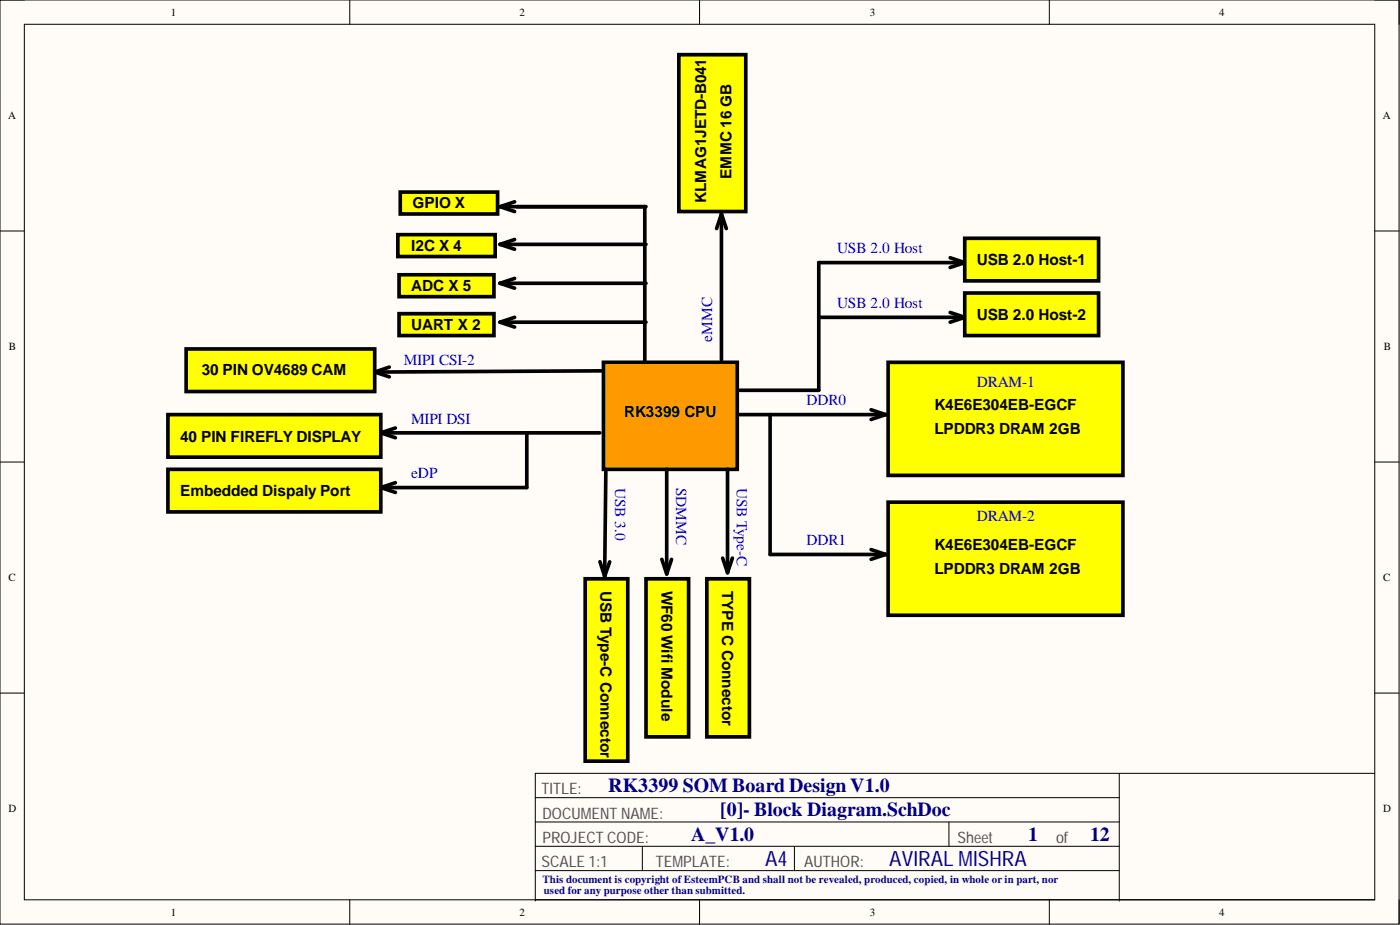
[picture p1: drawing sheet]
<svg xmlns="http://www.w3.org/2000/svg" width="292mm" height="193mm" viewBox="0 0 292 193" stroke-linecap="round" stroke-linejoin="round" font-family="sans-serif">
<path d="M0 0h291.9v192.8h-291.9z" fill-rule="evenodd" fill="#fffcf8"/>
<path d="M0 0h291.9v192.8h-291.9z" fill="none" stroke="#000" stroke-width=".21"/>
<path d="M5.1 5.1h281.7v182.6h-281.7z" fill-rule="evenodd" fill="#fffcf8"/>
<g fill="none" stroke="#000" stroke-width=".21">
<path d="M0 0h5.1M73 0v5.1M146 0v5.1M218.9 0v5.1M286.8 0h5.1v5.1M5.1 5.1h281.7v182.6h-281.7zM0 48.2h5.1M286.8 48.2h5.1M0 96.4h5.1M286.8 96.4h5.1M0 144.6h5.1M286.8 144.6h5.1"/>
<path d="M111.7 176.6h121.8M111.7 166.4h121.8M111.7 171.5h121.8M134 176.6v5M165.8 176.6v5M198 171.5v5.1M233.5 161.3v26.7M286.8 161.3h-175.1v26.7M73 187.7v5.1M111.7 187.7h175.1M111.7 181.6h121.8M146 187.7v5.1"/>
<path d="M218.9 187.7v5.1M291.9 187.7v5.1"/>
</g>
<path d="M38.8 72.8h39.4v8.9h-39.4z" fill-rule="evenodd" fill="#ff0"/>
<path d="M38.8 72.8h39.4v8.9h-39.4z" fill="none" stroke="#000" stroke-width=".76"/>
<path d="M125.9 75.6h27.9v22.3h-27.9z" fill-rule="evenodd" fill="#f90"/>
<path d="M125.9 75.6h27.9v22.3h-27.9zM154.3 86.5h30.5M181.7 85.5l3.1 1M184.8 86.5l-3.1 1" fill="none" stroke="#000" stroke-width=".76"/>
<path d="M185.3 75.6h49v23.6h-49z" fill-rule="evenodd" fill="#ff0"/>
<path d="M185.3 75.6h49v23.6h-49z" fill="none" stroke="#000" stroke-width=".76"/>
<path d="M185.3 104.8h49v23.6h-49z" fill-rule="evenodd" fill="#ff0"/>
<path d="M150.5 44.6v30.5M150.5 44.6l-1 3.1M150.5 44.6l1 3.1M160.7 86.5v29.2h24.1M181.7 114.7l3.1 1M184.8 115.7l-3.1 1M185.3 104.8h49v23.6h-49z" fill="none" stroke="#000" stroke-width=".76"/>
<path d="M141.6 11.4h14v32.7h-14z" fill-rule="evenodd" fill="#ff0"/>
<path d="M141.6 11.4h14v32.7h-14zM151.8 97.9v21.6M150.8 116.4l1 3.1M152.8 116.4l-1 3.1" fill="none" stroke="#000" stroke-width=".76"/>
<path d="M147.5 120.7h8.9v33h-8.9z" fill-rule="evenodd" fill="#ff0"/>
<path d="M170.8 66.2h30.5M198.2 65.2l3.1 1M201.3 66.2l-3.1 1M147.5 120.7h8.9v33h-8.9z" fill="none" stroke="#000" stroke-width=".76"/>
<path d="M201.3 61.1h27.9v8.9h-27.9z" fill-rule="evenodd" fill="#ff0"/>
<path d="M170.8 54.8h30.5M198.2 53.8l3.1 1M201.3 54.8l-3.1 1M201.3 61.1h27.9v8.9h-27.9z" fill="none" stroke="#000" stroke-width=".76"/>
<path d="M201.3 49.7h27.9v8.9h-27.9z" fill-rule="evenodd" fill="#ff0"/>
<path d="M170.8 54.8v26.6h-16.5M201.3 49.7h27.9v8.9h-27.9zM78.2 77.6l3 1M81.2 76.6l-3 1M125.4 77.4l-47.2 .2M79.5 90.3h45.6M79.5 90.3l3 1M82.5 89.3l-3 1" fill="none" stroke="#000" stroke-width=".76"/>
<path d="M35 86.5h44.5v8.9h-44.5z" fill-rule="evenodd" fill="#ff0"/>
<path d="M35 86.5h44.5v8.9h-44.5zM79.5 101.7h30.4M79.5 101.7l3 1M82.5 100.7l-3 1" fill="none" stroke="#000" stroke-width=".76"/>
<path d="M35 97.9h44.5v8.9h-44.5z" fill-rule="evenodd" fill="#ff0"/>
<path d="M35 97.9h44.5v8.9h-44.5zM139.1 97.9v21.8M138.1 116.7l1 3M140.1 116.7l-1 3" fill="none" stroke="#000" stroke-width=".76"/>
<path d="M134.8 120.7h8.9v33h-8.9z" fill-rule="evenodd" fill="#ff0"/>
<path d="M126.4 97.9l-.2 22.3M125.2 117.2l1 3M127.2 117.2l-1 3M134.8 120.7h8.9v33h-8.9z" fill="none" stroke="#000" stroke-width=".76"/>
<path d="M122.1 120.7h8.9v38.1h-8.9z" fill-rule="evenodd" fill="#ff0"/>
<g fill="none" stroke="#000" stroke-width=".76">
<path d="M104.3 43.1h30.5M104.3 43.1l3.1 1M104.3 51h30.5M104.3 51l3.1 1M104.3 59.1h30.5M104.3 59.1l3.1 1M107.4 42.1l-3.1 1M107.4 50l-3.1 1M107.4 58.1l-3.1 1M134.5 43.1v32.5M104.3 67.2h30.5M104.3 67.2l3.1 1"/>
<path d="M107.4 66.2l-3.1 1M122.1 120.7h8.9v38.1h-8.9z"/>
</g>
<path d="M83.5 40.1h20.3v4.5h-20.3z" fill-rule="evenodd" fill="#ff0"/>
<path d="M83.5 40.1h20.3v4.5h-20.3z" fill="none" stroke="#000" stroke-width=".76"/>
<path d="M83 49h20.3v4.5h-20.3z" fill-rule="evenodd" fill="#ff0"/>
<path d="M83 49h20.3v4.5h-20.3z" fill="none" stroke="#000" stroke-width=".76"/>
<path d="M83.3 57.3h19.8v4.6h-19.8z" fill-rule="evenodd" fill="#ff0"/>
<path d="M83.3 57.3h19.8v4.6h-19.8z" fill="none" stroke="#000" stroke-width=".76"/>
<path d="M83.3 65.4h19.8v4.6h-19.8z" fill-rule="evenodd" fill="#ff0"/>
<path d="M83.3 65.4h19.8v4.6h-19.8zM109.9 90.3v11.4" fill="none" stroke="#000" stroke-width=".76"/>
<g font-size="4.4" fill="#0c0087">
<text x="159.7" y="180.7">A4</text>
<text x="185.6" y="180.7">AVIRAL MISHRA</text>
</g>
<g font-size="4.1" fill="#000080">
<text x="126.9" y="165.2">RK3399 SOM Board Design V1.0</text>
<text x="150.3" y="170.3">[0]- Block Diagram.SchDoc</text>
<text x="144.2" y="175.4">A_V1.0</text>
<text x="214.5" y="175.4">1</text>
<text x="227.4" y="175.4">12</text>
</g>
<g font-size="3.3" fill="#505050">
<text x="113" y="165.7">TITLE:</text>
<text x="113.2" y="170.8">DOCUMENT NAME:</text>
<text x="113.2" y="175.9">PROJECT CODE:</text>
<text x="199.8" y="175.9">Sheet</text>
<text x="220.3" y="175.9">of</text>
<text x="113" y="180.9">SCALE 1:1</text>
<text x="136.8" y="180.9">TEMPLATE:</text>
<text x="167.8" y="180.9">AUTHOR:</text>
</g>
<g font-size="3.2">
<text x="152.6" y="37.3" transform="rotate(-90 152.6 37.3)">EMMC 16 GB</text>
<text x="86" y="43.5">GPIO X</text>
<text x="147.3" y="42.4" transform="rotate(-90 147.3 42.4)">KLMAG1JETD-B041</text>
<text x="85.8" y="52.3">I2C X 4</text>
<text x="203.8" y="55.4">USB 2.0 Host-1</text>
<text x="85.8" y="60.7">ADC X 5</text>
<text x="85.8" y="68.8">UART X 2</text>
<text x="203.8" y="66.8">USB 2.0 Host-2</text>
<text x="42.1" y="78.2">30 PIN OV4689 CAM</text>
<text x="130.2" y="87.1">RK3399 CPU</text>
<text x="194.9" y="85.6">K4E6E304EB-EGCF</text>
<text x="37.6" y="92.2">40 PIN FIREFLY DISPLAY</text>
<text x="194.9" y="90.6">LPDDR3 DRAM 2GB</text>
<text x="37.6" y="103.6">Embedded Dispaly Port</text>
<text x="194.9" y="114.7">K4E6E304EB-EGCF</text>
<text x="194.9" y="119.8">LPDDR3 DRAM 2GB</text>
<text x="125.3" y="123.3" transform="rotate(90 125.3 123.3)">USB Type-C Connector</text>
<text x="138" y="123.3" transform="rotate(90 138 123.3)">WF60 Wifi Module</text>
<text x="150.7" y="123.3" transform="rotate(90 150.7 123.3)">TYPE C Connector</text>
</g>
<g font-size="3.2" fill="#00f">
<text x="174.6" y="52.8">USB 2.0 Host</text>
<text x="174.6" y="64.3">USB 2.0 Host</text>
<text x="148.6" y="71.3" transform="rotate(-90 148.6 71.3)">eMMC</text>
<text x="84.3" y="76.2">MIPI CSI-2</text>
<text x="203.8" y="80.7">DRAM-1</text>
<text x="85.8" y="88.4">MIPI DSI</text>
<text x="168.3" y="84.6">DDR0</text>
<text x="85.8" y="99.8">eDP</text>
<text x="128.4" y="101.7" transform="rotate(90 128.4 101.7)">USB 3.0</text>
<text x="141" y="101.7" transform="rotate(90 141 101.7)">SDMMC</text>
<text x="153.7" y="101.7" transform="rotate(90 153.7 101.7)">USB Type-C</text>
<text x="168.3" y="113.7">DDR1</text>
<text x="203.8" y="108.7">DRAM-2</text>
</g>
<g font-size="2.3">
<text x="35.6" y="3.3">1</text>
<text x="108.4" y="3.3">2</text>
<text x="181.5" y="3.3">3</text>
<text x="254.3" y="3.3">4</text>
<text x="1.7" y="24.9">A</text>
<text x="288.5" y="24.9">A</text>
<text x="1.9" y="73.1">B</text>
<text x="288.7" y="73.1">B</text>
<text x="1.8" y="121.3">C</text>
<text x="288.6" y="121.3">C</text>
<text x="1.8" y="169.4">D</text>
<text x="288.6" y="169.4">D</text>
<text x="35.6" y="191">1</text>
<text x="108.4" y="191">2</text>
<text x="181.5" y="191">3</text>
<text x="254.3" y="191">4</text>
</g>
<g font-size="2.3" fill="#0c0087">
<text x="113.2" y="184.2">This document is copyright ofEsteemPCB and shall not be revealed, produced, copied, in whole or in part, nor</text>
<text x="113.5" y="186.4">used for any purpose other than submitted.</text>
</g>
</svg>
